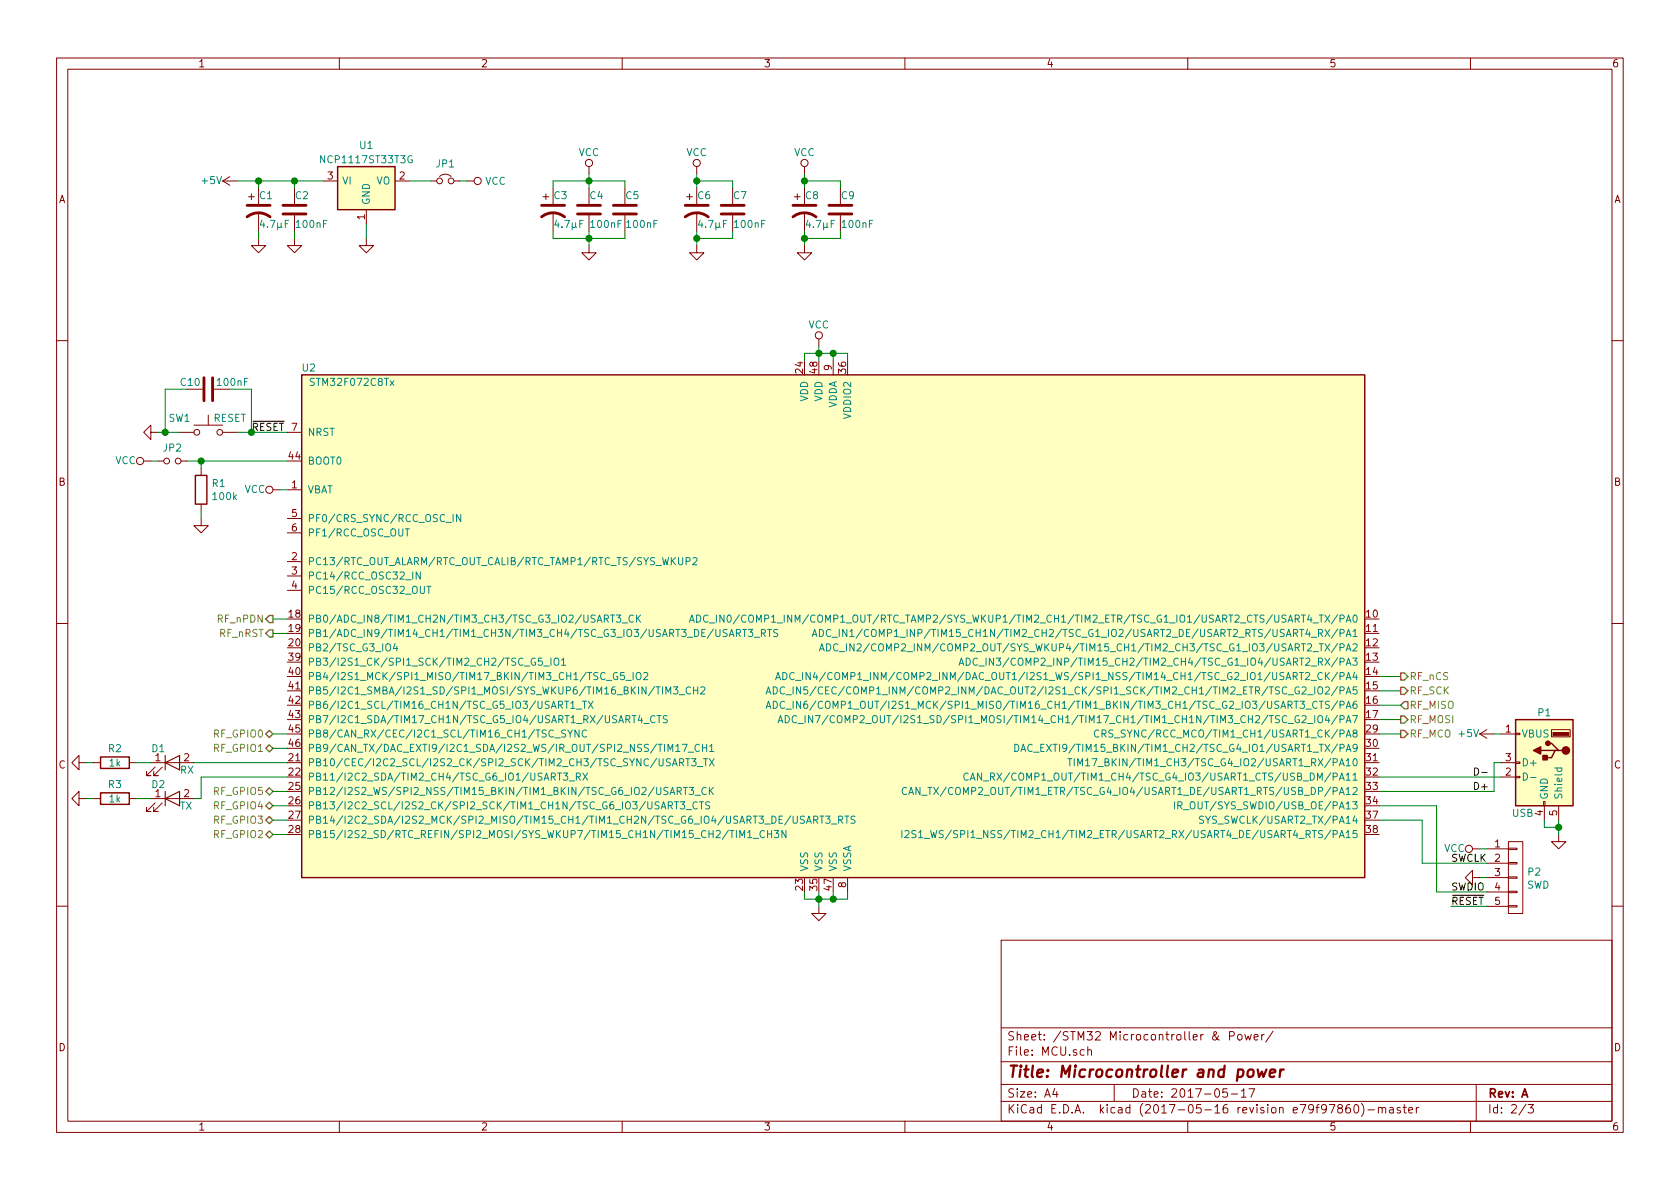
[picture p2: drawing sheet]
EESchema Schematic File Version 2
LIBS:power
LIBS:device
LIBS:transistors
LIBS:conn
LIBS:linear
LIBS:regul
LIBS:74xx
LIBS:cmos4000
LIBS:adc-dac
LIBS:memory
LIBS:xilinx
LIBS:microcontrollers
LIBS:dsp
LIBS:microchip
LIBS:analog_switches
LIBS:motorola
LIBS:intel
LIBS:audio
LIBS:interface
LIBS:digital-audio
LIBS:philips
LIBS:display
LIBS:cypress
LIBS:siliconi
LIBS:opto
LIBS:atmel
LIBS:contrib
LIBS:valves
LIBS:stm32
LIBS:rfcom
LIBS:texas
LIBS:dongle
LIBS:switches
LIBS:dongle-cache
EELAYER 26 0
EELAYER END
$Descr A4 11693 8268
encoding utf-8
Sheet 2 3
Title "Microcontroller and power"
Date "2017-05-17"
Rev "A"
Comp ""
Comment1 ""
Comment2 ""
Comment3 ""
Comment4 ""
$EndDescr
$Comp
L STM32F072C8Tx U?
U 1 1
P 5800 4400
AR Path="/57A47526" Ref="U?"  Part="1" 
AR Path="/57A46712/57A47526" Ref="U2"  Part="1" 
F 0 "U2" H 2150 6250 50  0000 C CNN
F 1 "STM32F072C8Tx" H 2450 6150 50  0000 C CNN
F 2 "Housings_QFP:LQFP-48_7x7mm_Pitch0.5mm" H 2300 6050 50  0001 C CNN
F 3 "" H 5800 4400 50  0000 C CNN
	1    5800 4400
	1    0    0    -1  
$EndComp
$Comp
L R R1
U 1 1
P 1400 3400
F 0 "R1" H 1470 3446 50  0000 L CNN
F 1 "100k" H 1470 3355 50  0000 L CNN
F 2 "Resistors_SMD:R_0805" V 1330 3400 50  0001 C CNN
F 3 "" H 1400 3400 50  0000 C CNN
	1    1400 3400
	1    0    0    -1  
$EndComp
$Comp
L GND #PWR01
U 1 1
P 1400 3600
F 0 "#PWR01" H 1400 3350 50  0001 C CNN
F 1 "GND" H 1405 3427 50  0001 C CNN
F 2 "" H 1400 3600 50  0000 C CNN
F 3 "" H 1400 3600 50  0000 C CNN
	1    1400 3600
	1    0    0    -1  
$EndComp
$Comp
L VCC #PWR02
U 1 1
P 1050 3200
F 0 "#PWR02" H 1050 3050 50  0001 C CNN
F 1 "VCC" V 1050 3300 50  0000 L CNN
F 2 "" H 1050 3200 50  0000 C CNN
F 3 "" H 1050 3200 50  0000 C CNN
	1    1050 3200
	0    -1   -1   0   
$EndComp
$Comp
L VCC #PWR03
U 1 1
P 1950 3400
F 0 "#PWR03" H 1950 3250 50  0001 C CNN
F 1 "VCC" V 1950 3500 50  0000 L CNN
F 2 "" H 1950 3400 50  0000 C CNN
F 3 "" H 1950 3400 50  0000 C CNN
	1    1950 3400
	0    -1   -1   0   
$EndComp
$Comp
L CONN_01X05 P2
U 1 1
P 10550 6100
F 0 "P2" H 10628 6141 50  0000 L CNN
F 1 "SWD" H 10628 6050 50  0000 L CNN
F 2 "Pin_Headers:Pin_Header_Straight_1x05" H 10550 6100 50  0001 C CNN
F 3 "" H 10550 6100 50  0000 C CNN
	1    10550 6100
	1    0    0    -1  
$EndComp
$Comp
L GND #PWR04
U 1 1
P 10300 6100
F 0 "#PWR04" H 10300 5850 50  0001 C CNN
F 1 "GND" H 10305 5927 50  0001 C CNN
F 2 "" H 10300 6100 50  0000 C CNN
F 3 "" H 10300 6100 50  0000 C CNN
	1    10300 6100
	0    1    1    0   
$EndComp
Text Label 10100 6300 0    50   ~ 0
~RESET
Text Label 1750 3000 0    50   ~ 0
~RESET
Text Label 10100 6000 0    50   ~ 0
SWCLK
Text Label 10100 6200 0    50   ~ 0
SWDIO
$Comp
L VCC #PWR05
U 1 1
P 10300 5900
F 0 "#PWR05" H 10300 5750 50  0001 C CNN
F 1 "VCC" V 10300 6000 50  0000 L CNN
F 2 "" H 10300 5900 50  0000 C CNN
F 3 "" H 10300 5900 50  0000 C CNN
	1    10300 5900
	0    -1   -1   0   
$EndComp
$Comp
L USB_A P1
U 1 1
P 10750 5300
F 0 "P1" H 10750 5650 50  0000 C CNN
F 1 "USB" H 10900 4950 50  0000 C CNN
F 2 "dongle:USBA-M-SM" V 10700 5200 50  0001 C CNN
F 3 "" V 10700 5200 50  0000 C CNN
	1    10750 5300
	-1   0    0    -1  
$EndComp
$Comp
L GND #PWR06
U 1 1
P 10850 5800
F 0 "#PWR06" H 10850 5550 50  0001 C CNN
F 1 "GND" H 10855 5627 50  0001 C CNN
F 2 "" H 10850 5800 50  0000 C CNN
F 3 "" H 10850 5800 50  0000 C CNN
	1    10850 5800
	1    0    0    -1  
$EndComp
$Comp
L +5V #PWR07
U 1 1
P 10400 5100
F 0 "#PWR07" H 10400 4950 50  0001 C CNN
F 1 "+5V" V 10400 5200 50  0000 L CNN
F 2 "" H 10400 5100 50  0000 C CNN
F 3 "" H 10400 5100 50  0000 C CNN
	1    10400 5100
	0    -1   -1   0   
$EndComp
Wire Wire Line
	1300 3200 2000 3200
Wire Wire Line
	1400 3250 1400 3200
Connection ~ 1400 3200
Wire Wire Line
	1400 3600 1400 3550
Wire Wire Line
	1050 3200 1100 3200
Wire Wire Line
	1950 3400 2000 3400
Wire Wire Line
	10350 6100 10300 6100
Wire Wire Line
	10000 6200 10350 6200
Wire Wire Line
	10350 6300 10100 6300
Wire Wire Line
	1650 3000 2000 3000
Wire Wire Line
	10300 5900 10350 5900
Wire Wire Line
	9900 6000 10350 6000
Wire Wire Line
	9900 5700 9900 6000
Wire Wire Line
	9900 5700 9600 5700
Wire Wire Line
	10000 5600 10000 6200
Wire Wire Line
	10000 5600 9600 5600
Wire Wire Line
	9600 5400 10450 5400
Wire Wire Line
	9600 5500 10400 5500
$Comp
L VCC #PWR08
U 1 1
P 5700 2400
F 0 "#PWR08" H 5700 2250 50  0001 C CNN
F 1 "VCC" H 5700 2550 50  0000 C CNN
F 2 "" H 5700 2400 50  0000 C CNN
F 3 "" H 5700 2400 50  0000 C CNN
	1    5700 2400
	1    0    0    -1  
$EndComp
Wire Wire Line
	5600 2500 5600 2450
Wire Wire Line
	5600 2450 5900 2450
Wire Wire Line
	5900 2450 5900 2500
Wire Wire Line
	5800 2500 5800 2450
Connection ~ 5800 2450
Wire Wire Line
	5700 2400 5700 2500
Connection ~ 5700 2450
$Comp
L GND #PWR09
U 1 1
P 5700 6300
F 0 "#PWR09" H 5700 6050 50  0001 C CNN
F 1 "GND" H 5705 6127 50  0001 C CNN
F 2 "" H 5700 6300 50  0000 C CNN
F 3 "" H 5700 6300 50  0000 C CNN
	1    5700 6300
	1    0    0    -1  
$EndComp
Wire Wire Line
	5600 6200 5600 6250
Wire Wire Line
	5600 6250 5900 6250
Wire Wire Line
	5900 6250 5900 6200
Wire Wire Line
	5800 6200 5800 6250
Connection ~ 5800 6250
Wire Wire Line
	5700 6200 5700 6300
Connection ~ 5700 6250
$Comp
L C C4
U 1 1
P 4100 1450
F 0 "C4" H 4100 1550 50  0000 L CNN
F 1 "100nF" H 4100 1350 50  0000 L CNN
F 2 "Capacitors_SMD:C_0402" H 4138 1300 50  0001 C CNN
F 3 "" H 4100 1450 50  0000 C CNN
	1    4100 1450
	1    0    0    -1  
$EndComp
$Comp
L CP1 C3
U 1 1
P 3850 1450
F 0 "C3" H 3850 1550 50  0000 L CNN
F 1 "4.7µF" H 3850 1350 50  0000 L CNN
F 2 "Capacitors_SMD:C_0805" H 3850 1450 50  0001 C CNN
F 3 "" H 3850 1450 50  0000 C CNN
	1    3850 1450
	1    0    0    -1  
$EndComp
$Comp
L C C5
U 1 1
P 4350 1450
F 0 "C5" H 4350 1550 50  0000 L CNN
F 1 "100nF" H 4350 1350 50  0000 L CNN
F 2 "Capacitors_SMD:C_0402" H 4388 1300 50  0001 C CNN
F 3 "" H 4350 1450 50  0000 C CNN
	1    4350 1450
	1    0    0    -1  
$EndComp
$Comp
L CP1 C6
U 1 1
P 4850 1450
F 0 "C6" H 4850 1550 50  0000 L CNN
F 1 "4.7µF" H 4850 1350 50  0000 L CNN
F 2 "Capacitors_SMD:C_0805" H 4850 1450 50  0001 C CNN
F 3 "" H 4850 1450 50  0000 C CNN
	1    4850 1450
	1    0    0    -1  
$EndComp
$Comp
L C C7
U 1 1
P 5100 1450
F 0 "C7" H 5100 1550 50  0000 L CNN
F 1 "100nF" H 5100 1350 50  0000 L CNN
F 2 "Capacitors_SMD:C_0402" H 5138 1300 50  0001 C CNN
F 3 "" H 5100 1450 50  0000 C CNN
	1    5100 1450
	1    0    0    -1  
$EndComp
$Comp
L CP1 C8
U 1 1
P 5600 1450
F 0 "C8" H 5600 1550 50  0000 L CNN
F 1 "4.7µF" H 5600 1350 50  0000 L CNN
F 2 "Capacitors_SMD:C_0805" H 5600 1450 50  0001 C CNN
F 3 "" H 5600 1450 50  0000 C CNN
	1    5600 1450
	1    0    0    -1  
$EndComp
$Comp
L C C9
U 1 1
P 5850 1450
F 0 "C9" H 5850 1550 50  0000 L CNN
F 1 "100nF" H 5850 1350 50  0000 L CNN
F 2 "Capacitors_SMD:C_0402" H 5888 1300 50  0001 C CNN
F 3 "" H 5850 1450 50  0000 C CNN
	1    5850 1450
	1    0    0    -1  
$EndComp
Wire Wire Line
	4350 1250 4350 1300
Wire Wire Line
	3850 1250 4350 1250
Wire Wire Line
	3850 1250 3850 1300
Wire Wire Line
	4100 1200 4100 1300
Connection ~ 4100 1250
Wire Wire Line
	3850 1600 3850 1650
Wire Wire Line
	3850 1650 4350 1650
Wire Wire Line
	4350 1650 4350 1600
Wire Wire Line
	4100 1600 4100 1700
Connection ~ 4100 1650
Wire Wire Line
	4850 1200 4850 1300
Wire Wire Line
	4850 1250 5100 1250
Wire Wire Line
	5100 1250 5100 1300
Wire Wire Line
	4850 1600 4850 1700
Wire Wire Line
	4850 1650 5100 1650
Wire Wire Line
	5100 1650 5100 1600
Wire Wire Line
	5600 1200 5600 1300
Wire Wire Line
	5600 1250 5850 1250
Wire Wire Line
	5850 1250 5850 1300
Wire Wire Line
	5600 1600 5600 1700
Wire Wire Line
	5600 1650 5850 1650
Wire Wire Line
	5850 1650 5850 1600
$Comp
L VCC #PWR010
U 1 1
P 4100 1200
F 0 "#PWR010" H 4100 1050 50  0001 C CNN
F 1 "VCC" H 4100 1350 50  0000 C CNN
F 2 "" H 4100 1200 50  0000 C CNN
F 3 "" H 4100 1200 50  0000 C CNN
	1    4100 1200
	1    0    0    -1  
$EndComp
$Comp
L VCC #PWR011
U 1 1
P 4850 1200
F 0 "#PWR011" H 4850 1050 50  0001 C CNN
F 1 "VCC" H 4850 1350 50  0000 C CNN
F 2 "" H 4850 1200 50  0000 C CNN
F 3 "" H 4850 1200 50  0000 C CNN
	1    4850 1200
	1    0    0    -1  
$EndComp
Connection ~ 4850 1250
$Comp
L VCC #PWR012
U 1 1
P 5600 1200
F 0 "#PWR012" H 5600 1050 50  0001 C CNN
F 1 "VCC" H 5600 1350 50  0000 C CNN
F 2 "" H 5600 1200 50  0000 C CNN
F 3 "" H 5600 1200 50  0000 C CNN
	1    5600 1200
	1    0    0    -1  
$EndComp
Connection ~ 5600 1250
$Comp
L GND #PWR013
U 1 1
P 4100 1700
F 0 "#PWR013" H 4100 1450 50  0001 C CNN
F 1 "GND" H 4105 1527 50  0001 C CNN
F 2 "" H 4100 1700 50  0000 C CNN
F 3 "" H 4100 1700 50  0000 C CNN
	1    4100 1700
	1    0    0    -1  
$EndComp
$Comp
L GND #PWR014
U 1 1
P 4850 1700
F 0 "#PWR014" H 4850 1450 50  0001 C CNN
F 1 "GND" H 4855 1527 50  0001 C CNN
F 2 "" H 4850 1700 50  0000 C CNN
F 3 "" H 4850 1700 50  0000 C CNN
	1    4850 1700
	1    0    0    -1  
$EndComp
Connection ~ 4850 1650
$Comp
L GND #PWR015
U 1 1
P 5600 1700
F 0 "#PWR015" H 5600 1450 50  0001 C CNN
F 1 "GND" H 5605 1527 50  0001 C CNN
F 2 "" H 5600 1700 50  0000 C CNN
F 3 "" H 5600 1700 50  0000 C CNN
	1    5600 1700
	1    0    0    -1  
$EndComp
Connection ~ 5600 1650
$Comp
L NCP1117ST33T3G U1
U 1 1
P 2550 1250
F 0 "U1" H 2550 1500 50  0000 C CNN
F 1 "NCP1117ST33T3G" H 2550 1400 50  0000 C CNN
F 2 "TO_SOT_Packages_SMD:SOT-223" H 2550 1250 50  0001 C CNN
F 3 "" H 2550 1250 50  0000 C CNN
	1    2550 1250
	1    0    0    -1  
$EndComp
$Comp
L +5V #PWR016
U 1 1
P 1650 1250
F 0 "#PWR016" H 1650 1100 50  0001 C CNN
F 1 "+5V" V 1650 1350 50  0000 L CNN
F 2 "" H 1650 1250 50  0000 C CNN
F 3 "" H 1650 1250 50  0000 C CNN
	1    1650 1250
	0    -1   -1   0   
$EndComp
Wire Wire Line
	1650 1250 2250 1250
$Comp
L GND #PWR017
U 1 1
P 2550 1650
F 0 "#PWR017" H 2550 1400 50  0001 C CNN
F 1 "GND" H 2555 1477 50  0001 C CNN
F 2 "" H 2550 1650 50  0000 C CNN
F 3 "" H 2550 1650 50  0000 C CNN
	1    2550 1650
	1    0    0    -1  
$EndComp
Wire Wire Line
	2550 1550 2550 1650
$Comp
L CP1 C1
U 1 1
P 1800 1450
F 0 "C1" H 1800 1550 50  0000 L CNN
F 1 "4.7µF" H 1800 1350 50  0000 L CNN
F 2 "Capacitors_SMD:C_0805" H 1800 1450 50  0001 C CNN
F 3 "" H 1800 1450 50  0000 C CNN
	1    1800 1450
	1    0    0    -1  
$EndComp
Wire Wire Line
	1800 1300 1800 1250
Connection ~ 1800 1250
$Comp
L GND #PWR018
U 1 1
P 1800 1650
F 0 "#PWR018" H 1800 1400 50  0001 C CNN
F 1 "GND" H 1805 1477 50  0001 C CNN
F 2 "" H 1800 1650 50  0000 C CNN
F 3 "" H 1800 1650 50  0000 C CNN
	1    1800 1650
	1    0    0    -1  
$EndComp
Wire Wire Line
	1800 1650 1800 1600
$Comp
L VCC #PWR019
U 1 1
P 3250 1250
F 0 "#PWR019" H 3250 1100 50  0001 C CNN
F 1 "VCC" V 3250 1450 50  0000 C CNN
F 2 "" H 3250 1250 50  0000 C CNN
F 3 "" H 3250 1250 50  0000 C CNN
	1    3250 1250
	0    1    1    0   
$EndComp
Wire Wire Line
	2850 1250 3000 1250
$Comp
L C C2
U 1 1
P 2050 1450
F 0 "C2" H 2050 1550 50  0000 L CNN
F 1 "100nF" H 2050 1350 50  0000 L CNN
F 2 "Capacitors_SMD:C_0402" H 2088 1300 50  0001 C CNN
F 3 "" H 2050 1450 50  0000 C CNN
	1    2050 1450
	1    0    0    -1  
$EndComp
Wire Wire Line
	2050 1300 2050 1250
Connection ~ 2050 1250
$Comp
L GND #PWR020
U 1 1
P 2050 1650
F 0 "#PWR020" H 2050 1400 50  0001 C CNN
F 1 "GND" H 2055 1477 50  0001 C CNN
F 2 "" H 2050 1650 50  0000 C CNN
F 3 "" H 2050 1650 50  0000 C CNN
	1    2050 1650
	1    0    0    -1  
$EndComp
Wire Wire Line
	2050 1600 2050 1650
Text Label 10250 5500 0    50   ~ 0
D+
Text Label 10250 5400 0    50   ~ 0
D-
$Comp
L GND #PWR021
U 1 1
P 1100 3000
F 0 "#PWR021" H 1100 2750 50  0001 C CNN
F 1 "GND" H 1105 2827 50  0001 C CNN
F 2 "" H 1100 3000 50  0000 C CNN
F 3 "" H 1100 3000 50  0000 C CNN
	1    1100 3000
	0    1    1    0   
$EndComp
Wire Wire Line
	1100 3000 1250 3000
$Comp
L C C10
U 1 1
P 1450 2700
F 0 "C10" V 1400 2650 50  0000 R CNN
F 1 "100nF" V 1400 2750 50  0000 L CNN
F 2 "Capacitors_SMD:C_0402" H 1488 2550 50  0001 C CNN
F 3 "" H 1450 2700 50  0000 C CNN
	1    1450 2700
	0    1    1    0   
$EndComp
Wire Wire Line
	1300 2700 1150 2700
Wire Wire Line
	1150 2700 1150 3000
Connection ~ 1150 3000
Wire Wire Line
	1600 2700 1750 2700
Wire Wire Line
	1750 2700 1750 3000
Connection ~ 1750 3000
Text HLabel 9750 5100 2    50   Output ~ 0
RF_MCO
Wire Wire Line
	9600 5100 9750 5100
Text HLabel 9750 4900 2    50   Input ~ 0
RF_MISO
Text HLabel 9750 5000 2    50   Output ~ 0
RF_MOSI
Wire Wire Line
	9750 4700 9600 4700
Wire Wire Line
	9600 4800 9750 4800
Wire Wire Line
	9750 4900 9600 4900
Wire Wire Line
	9600 5000 9750 5000
Text HLabel 1900 4300 0    50   Output ~ 0
RF_nPDN
Wire Wire Line
	2000 4300 1900 4300
Text HLabel 1900 4400 0    50   Output ~ 0
RF_nRST
Wire Wire Line
	2000 4400 1900 4400
Wire Wire Line
	3200 1250 3250 1250
Text HLabel 1900 5100 0    50   BiDi ~ 0
RF_GPIO0
Text HLabel 1900 5200 0    50   BiDi ~ 0
RF_GPIO1
Text HLabel 1900 5800 0    50   BiDi ~ 0
RF_GPIO2
Text HLabel 1900 5700 0    50   BiDi ~ 0
RF_GPIO3
Text HLabel 1900 5600 0    50   BiDi ~ 0
RF_GPIO4
Text HLabel 1900 5500 0    50   BiDi ~ 0
RF_GPIO5
Wire Wire Line
	2000 5500 1900 5500
Wire Wire Line
	1900 5600 2000 5600
Wire Wire Line
	2000 5700 1900 5700
Wire Wire Line
	1900 5800 2000 5800
$Comp
L LED D1
U 1 1
P 1200 5300
F 0 "D1" H 1050 5400 50  0000 L CNN
F 1 "RX" H 1250 5250 50  0000 L CNN
F 2 "LEDs:LED_0805" H 1200 5300 50  0001 C CNN
F 3 "" H 1200 5300 50  0000 C CNN
	1    1200 5300
	1    0    0    -1  
$EndComp
$Comp
L LED D2
U 1 1
P 1200 5550
F 0 "D2" H 1050 5650 50  0000 L CNN
F 1 "TX" H 1250 5500 50  0000 L CNN
F 2 "LEDs:LED_0805" H 1200 5550 50  0001 C CNN
F 3 "" H 1200 5550 50  0000 C CNN
	1    1200 5550
	1    0    0    -1  
$EndComp
$Comp
L R R2
U 1 1
P 800 5300
F 0 "R2" V 700 5300 50  0000 C CNN
F 1 "1k" V 800 5300 50  0000 C CNN
F 2 "Resistors_SMD:R_0805" V 730 5300 50  0001 C CNN
F 3 "" H 800 5300 50  0000 C CNN
	1    800  5300
	0    1    1    0   
$EndComp
$Comp
L R R3
U 1 1
P 800 5550
F 0 "R3" V 700 5550 50  0000 C CNN
F 1 "1k" V 800 5550 50  0000 C CNN
F 2 "Resistors_SMD:R_0805" V 730 5550 50  0001 C CNN
F 3 "" H 800 5550 50  0000 C CNN
	1    800  5550
	0    1    1    0   
$EndComp
Wire Wire Line
	950  5300 1050 5300
Wire Wire Line
	950  5550 1050 5550
$Comp
L GND #PWR022
U 1 1
P 600 5300
F 0 "#PWR022" H 600 5050 50  0001 C CNN
F 1 "GND" H 605 5127 50  0001 C CNN
F 2 "" H 600 5300 50  0000 C CNN
F 3 "" H 600 5300 50  0000 C CNN
	1    600  5300
	0    1    1    0   
$EndComp
$Comp
L GND #PWR023
U 1 1
P 600 5550
F 0 "#PWR023" H 600 5300 50  0001 C CNN
F 1 "GND" H 605 5377 50  0001 C CNN
F 2 "" H 600 5550 50  0000 C CNN
F 3 "" H 600 5550 50  0000 C CNN
	1    600  5550
	0    1    1    0   
$EndComp
Wire Wire Line
	600  5550 650  5550
Wire Wire Line
	650  5300 600  5300
$Comp
L Jumper_NO_Small JP2
U 1 1
P 1200 3200
F 0 "JP2" H 1200 3293 50  0000 C CNN
F 1 "Jumper_NO_Small" H 1210 3140 50  0001 C CNN
F 2 "Resistors_SMD:R_0805" H 1200 3200 50  0001 C CNN
F 3 "" H 1200 3200 50  0000 C CNN
	1    1200 3200
	1    0    0    -1  
$EndComp
$Comp
L Jumper_NC_Small JP1
U 1 1
P 3100 1250
F 0 "JP1" H 3100 1371 50  0000 C CNN
F 1 "Jumper_NC_Small" H 3110 1190 50  0001 C CNN
F 2 "Resistors_SMD:R_0805" H 3100 1250 50  0001 C CNN
F 3 "" H 3100 1250 50  0000 C CNN
	1    3100 1250
	1    0    0    -1  
$EndComp
Text HLabel 9750 4700 2    50   Output ~ 0
RF_nCS
Text HLabel 9750 4800 2    50   Output ~ 0
RF_SCK
Wire Wire Line
	2000 5100 1900 5100
Wire Wire Line
	1900 5200 2000 5200
Wire Wire Line
	1350 5300 2000 5300
Wire Wire Line
	1400 5550 1400 5400
Wire Wire Line
	1400 5400 2000 5400
Wire Wire Line
	1400 5550 1350 5550
$Comp
L SW_Push SW1
U 1 1
P 1450 3000
F 0 "SW1" H 1250 3100 50  0000 C CNN
F 1 "RESET" H 1600 3100 50  0000 C CNN
F 2 "Buttons_Switches_SMD:SW_SPST_FSMSM" H 1450 3200 50  0001 C CNN
F 3 "" H 1450 3200 50  0001 C CNN
	1    1450 3000
	1    0    0    -1  
$EndComp
Wire Wire Line
	10850 5800 10850 5700
Wire Wire Line
	10750 5700 10750 5750
Wire Wire Line
	10750 5750 10850 5750
Connection ~ 10850 5750
Wire Wire Line
	10400 5500 10400 5300
Wire Wire Line
	10400 5300 10450 5300
Wire Wire Line
	10450 5100 10400 5100
$EndSCHEMATC
